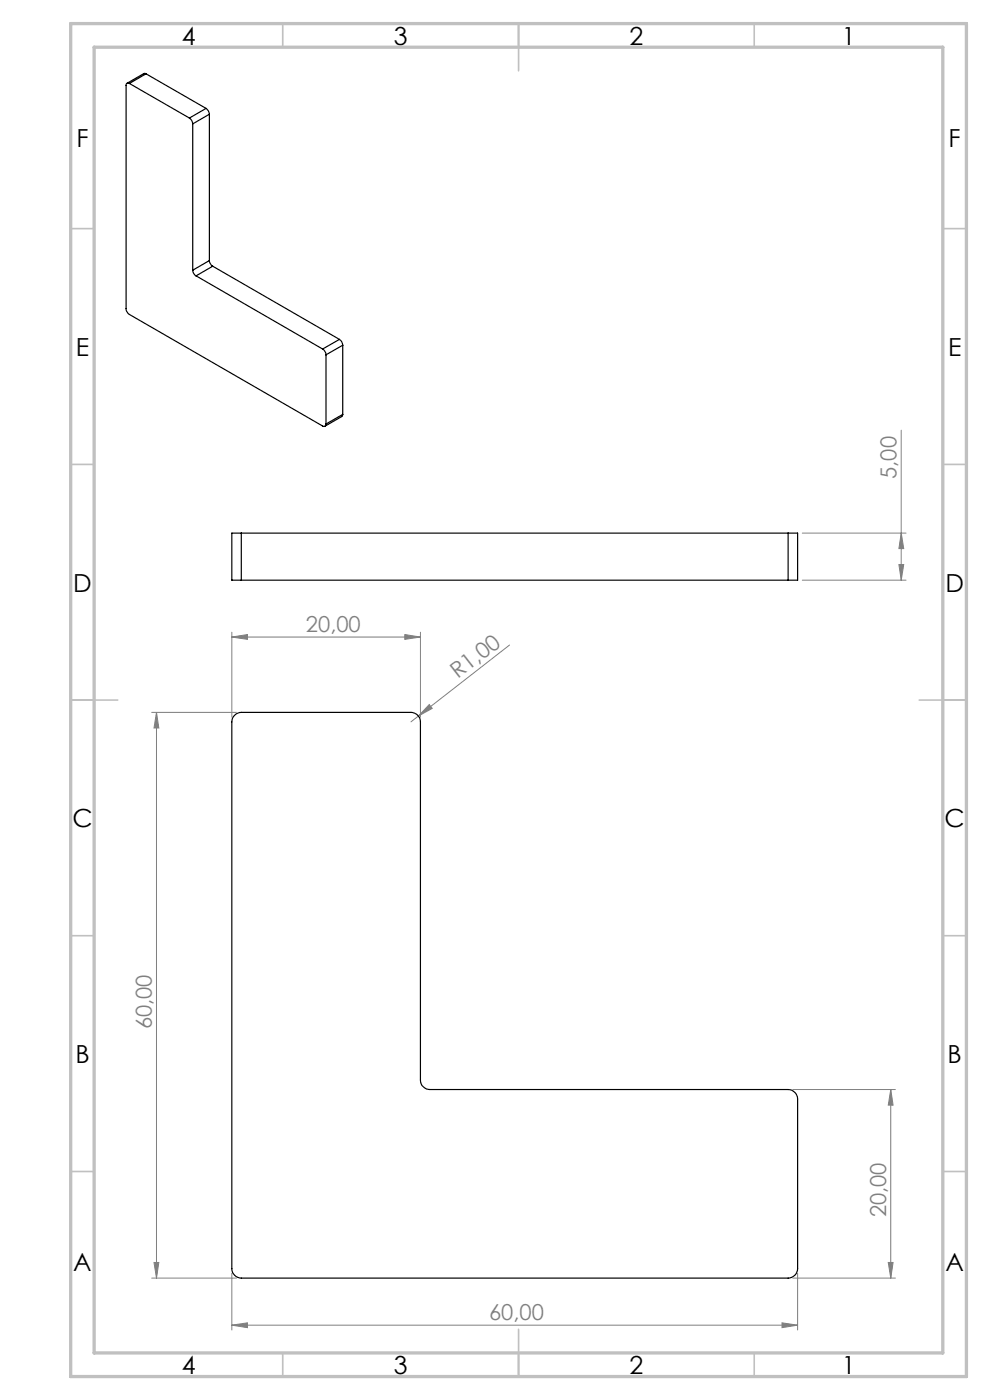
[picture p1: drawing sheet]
<svg xmlns="http://www.w3.org/2000/svg" width="210mm" height="297mm" viewBox="0 0 210 297" stroke-linecap="round" stroke-linejoin="round" font-family="sans-serif">
<g fill="none" stroke="#808080" stroke-width=".21">
<path d="M191.2 91.3v31.8M170.2 113.1h22M190.7 119.8h1l-.5 3.3zM191.2 113.1l.5 3.3h-1zM49.2 135.1l3.3-.5v1zM49.2 134.1v18M49.2 135.1h40M85.9 134.6l3.3 .5-3.3 .5zM89.2 134.1v18M108.1 136.8l-20.9 16.3M170.2 123.1h22M32.2 151.1h18"/>
<path d="M33.2 151.1l.5 3.3h-1zM33.2 151.1v120M91.1 149.5l.6 .8-2.9 1.6zM168.2 231.1h21.7M188.9 231.1v40M188.9 231.1l.5 3.4h-1zM32.2 271.1h18M32.7 267.8h1l-.5 3.3zM49.2 270.1v12M168.2 271.1h21.7M169.2 270.1v12M188.4 267.8h1l-.5 3.3z"/>
<path d="M49.2 281.1l3.3-.5v1.1zM49.2 281.1h120M165.9 280.6l3.3 .5-3.3 .6z"/>
</g>
<g fill="none" stroke="#c0c0c0" stroke-width=".35">
<path d="M60 5v5M110 5v10M160 5v5M15 48.5h5M200 48.5h5M15 98.5h5M200 98.5h5M15 148.5h10M195 148.5h10M15 198.5h5M200 198.5h5M15 248.5h5"/>
<path d="M200 248.5h5M60 287v5M110 282v10M160 287v5"/>
</g>
<path d="M15 5h190v287h-190zM20 10h180v277h-180z" fill="none" stroke="#c0c0c0" stroke-width=".7"/>
<g fill="#808080">
<path d="M91.1 149.5l.6 .8-2.9 1.6z"/>
<path d="M49.2 135.1l3.3-.5v1zM85.9 134.6l3.3 .5-3.3 .5zM49.2 281.1l3.3-.5v1.1zM165.9 280.6l3.3 .5-3.3 .6z"/>
<path d="M190.7 119.8h1l-.5 3.3zM191.2 113.1l.5 3.3h-1z"/>
<path d="M33.2 151.1l.5 3.3h-1zM32.7 267.8h1l-.5 3.3zM188.9 231.1l.5 3.4h-1zM188.4 267.8h1l-.5 3.3z"/>
</g>
<g fill="none" stroke="#000" stroke-width=".25">
<path d="M27.4 17.7a.44 .44 0 0 0-.5 0 .44 .44 0 0 0-.2 .4v47.4a1.6 1.6 0 0 0 .7 1.2l41 23.7a.44 .44 0 0 0 .5 0 .44 .44 0 0 0 .2-.4M27.4 17.7l12.8 7.3M31 15.7l-.5-.1-3.5 2.1M31 15.7l-3.6 2M31 15.7l12.7 7.3M40.2 25a1.6 1.6 0 0 1 .7 1.3M40.9 26.3v31M43.7 23a1.6 1.6 0 0 1 .7 1.2M43.7 23l-3.5 2M44.4 24.2l-3.5 2.1M44.4 24.2v31.1M40.9 57.3a1.38 1.38 0 0 0 .7 1.2"/>
<path d="M41.6 58.5l26.8 15.5M44.4 55.3l.1 .5 .6 .7M44.4 55.3l-3.5 2M45.1 56.5l-3.5 2M45.1 56.5l26.9 15.5M68.4 74a1.6 1.6 0 0 1 .7 1.3M69.1 75.3v14.7M72 72a1.6 1.6 0 0 1 .7 1.2M72 72l-3.6 2M72.7 73.2l-3.6 2.1M72.7 73.2v14.7M72.7 87.9l-.2 .5-3.6 2"/>
<path d="M72.7 87.9l-3.6 2.1M51.2 113.1h-2v10h2M51.2 113.1v10M51.2 113.1h116M167.2 113.1h2v10h-2M167.2 113.1v10M51.2 123.1h116M49.8 151.7l.6-.4 .8-.2h36a2.05 2.05 0 0 1 2 2v76a2.05 2.05 0 0 0 2 2h76a2.05 2.05 0 0 1 2 2v36a2.05 2.05 0 0 1-2 2h-116a2.05 2.05 0 0 1-2-2v-116a1.78 1.78 0 0 1 .6-1.4z"/>
</g>
<g font-size="5.3">
<text x="38.5" y="9.5">4</text>
<text x="83.5" y="9.5">3</text>
<text x="133.6" y="9.5">2</text>
<text x="178.6" y="9.5">1</text>
<text x="16.2" y="31.2">F</text>
<text x="201.2" y="31.2">F</text>
<text x="16.1" y="75.5">E</text>
<text x="201.1" y="75.5">E</text>
<text x="15.5" y="125.5">D</text>
<text x="200.5" y="125.5">D</text>
<text x="15.4" y="175.5">C</text>
<text x="200.4" y="175.5">C</text>
<text x="16" y="225.5">B</text>
<text x="201" y="225.5">B</text>
<text x="15.5" y="269.7">A</text>
<text x="200.5" y="269.7">A</text>
<text x="38.5" y="291.5">4</text>
<text x="83.5" y="291.5">3</text>
<text x="133.6" y="291.5">2</text>
<text x="178.6" y="291.5">1</text>
</g>
<g font-size="4.7" fill="#808080">
<text x="190.2" y="101.6" transform="rotate(-90 190.2 101.6)">5,00</text>
<text x="64.9" y="134.1">20,00</text>
<text x="97.1" y="144.1" transform="rotate(-38 97.1 144.1)">R1,00</text>
<text x="32.2" y="218.3" transform="rotate(-90 32.2 218.3)">60,00</text>
<text x="187.9" y="258.2" transform="rotate(-90 187.9 258.2)">20,00</text>
<text x="103.7" y="280.1">60,00</text>
</g>
</svg>
